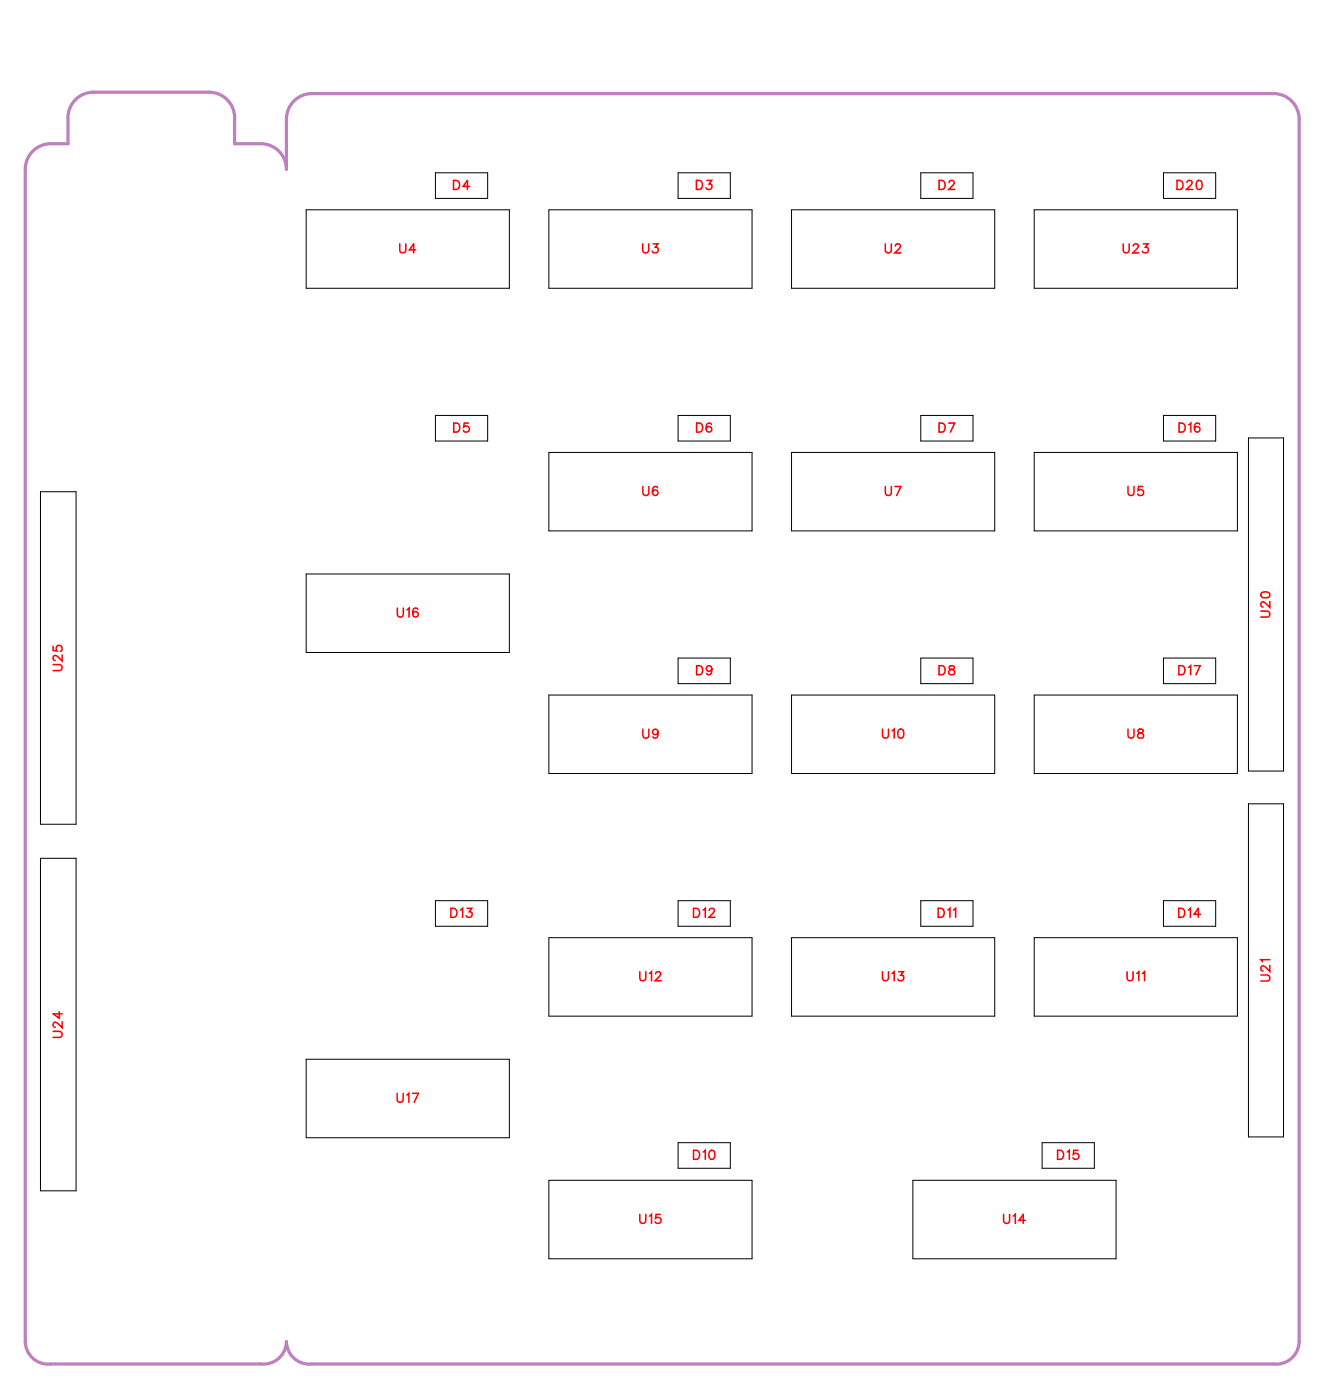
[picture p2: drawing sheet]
<svg xmlns="http://www.w3.org/2000/svg" width="105mm" height="110mm" viewBox="0 0 105 110" stroke-linecap="round" stroke-linejoin="round" font-family="sans-serif">
<path d="M5.9 7.8l.4-.3 .5-.2 .5-.1h9.1a2 2 0 0 1 2 2v2.1h2.1a2 2 0 0 1 2 2v-4a2 2 0 0 1 2-2h75.5a2 2 0 0 1 2 2v96a1.8 1.8 0 0 1-2 1.8h-75.5a1.79 1.79 0 0 1-2-1.8 1.8 1.8 0 0 1-2 1.8h-16.5a1.79 1.79 0 0 1-2-1.8v-92a2 2 0 0 1 2-2h1.3l.1-2.6 .2-.5z" fill="none" stroke="#bf80bf" stroke-width=".25"/>
<g fill="none" stroke="#000" stroke-width=".08">
<path d="M24 16.5h16v6.1h-16zM34.2 13.6h4.1v2h-4.1zM43.1 16.5h15.9v6.1h-15.9zM53.2 13.6h4.1v2h-4.1zM62.1 16.5h16v6.1h-16zM72.3 13.6h4.1v2h-4.1zM81.2 16.5h15.9v6.1h-15.9zM91.3 13.6h4.1v2h-4.1zM3.2 38.6h2.8v26.1h-2.8zM34.2 32.6h4.1v2h-4.1zM43.1 35.5h15.9v6.2h-15.9zM53.2 32.6h4.1v2h-4.1z"/>
<path d="M62.1 35.5h16v6.2h-16zM72.3 32.6h4.1v2h-4.1zM81.2 35.5h15.9v6.2h-15.9zM91.3 32.6h4.1v2h-4.1zM98 34.4h2.8v26.1h-2.8zM24 45.1h16v6.1h-16zM43.1 54.6h15.9v6.1h-15.9zM53.2 51.7h4.1v2h-4.1zM62.1 54.6h16v6.1h-16zM72.3 51.7h4.1v2h-4.1zM81.2 54.6h15.9v6.1h-15.9zM91.3 51.7h4.1v2h-4.1z"/>
<path d="M3.2 67.4h2.8v26.1h-2.8zM34.2 70.7h4.1v2h-4.1zM43.1 73.6h15.9v6.2h-15.9zM53.2 70.7h4.1v2h-4.1zM62.1 73.6h16v6.2h-16zM72.3 70.7h4.1v2h-4.1zM81.2 73.6h15.9v6.2h-15.9zM91.3 70.7h4.1v2h-4.1zM98 63.1h2.8v26.2h-2.8zM24 83.2h16v6.1h-16zM43.1 92.7h15.9v6.1h-15.9zM53.2 89.7h4.1v2h-4.1z"/>
<path d="M71.7 92.7h15.9v6.1h-15.9zM81.8 89.7h4.1v2h-4.1z"/>
</g>
<g fill="none" stroke="#f00" stroke-width=".12">
<path d="M31.4 19.1v.6l.2 .2 .2-.1 .1-.7M32.6 19.6h-.5l.4-.5v.8M35.6 14.2h.2a.38 .38 0 0 1 .3 .3 .38 .38 0 0 1-.3 .4h-.2zM36.9 14.6h-.5l.3-.4v.7M50.4 19.1v.6l.2 .2 .3-.1v-.7M51.3 19.1h.3l-.2 .3a.24 .24 0 0 1 .2 .4 .24 .24 0 0 1-.4-.1M54.7 14.2h.2a.38 .38 0 0 1 .2 .3 .38 .38 0 0 1-.2 .4h-.2zM55.5 14.2h.4l-.2 .2a.24 .24 0 0 1 .1 .4 .24 .24 0 0 1-.4-.1M69.5 19.1v.6l.2 .2 .2-.1 .1-.7M70.3 19.3l.1-.2h.2l.1 .2-.1 .2-.3 .4h.4M73.7 14.2h.3a.38 .38 0 0 1 .2 .3 .38 .38 0 0 1-.2 .4h-.3zM74.5 14.3l.1-.1h.2l.1 .1-.1 .2-.3 .4h.4"/>
<path d="M88.2 19.1v.6l.2 .2 .2-.1v-.7M89 19.3l.1-.2h.1l.2 .2-.1 .2-.4 .4h.5M89.7 19.1h.4l-.2 .3a.24 .24 0 0 1 .2 .4 .24 .24 0 0 1-.4-.1M92.4 14.2h.2a.38 .38 0 0 1 .3 .3 .38 .38 0 0 1-.3 .4h-.2zM93.2 14.3l.1-.1h.1l.2 .1-.1 .2-.4 .4h.5M94 14.2h.1a.37 .37 0 0 1 .3 .3 .37 .37 0 0 1-.3 .4 .45 .45 0 0 1-.1-.7zM35.6 33.2h.3a.38 .38 0 0 1 .2 .4 .38 .38 0 0 1-.2 .3h-.3zM36.8 33.2h-.4v.3a.25 .25 0 0 1 .4 0 .25 .25 0 0 1-.1 .4 .25 .25 0 0 1-.3-.1M50.5 38.2v.5l.2 .2 .2-.1v-.6M51.6 38.3v-.1a.35 .35 0 0 0-.4 .3 .35 .35 0 0 0 .2 .4 .22 .22 0 0 0 .3-.2 .22 .22 0 0 0-.2-.2 .22 .22 0 0 0-.3 .2M54.7 33.2h.2a.38 .38 0 0 1 .3 .4 .38 .38 0 0 1-.3 .3h-.2zM55.8 33.3a.35 .35 0 0 0-.4 .2 .35 .35 0 0 0 .2 .4 .22 .22 0 0 0 .3-.2 .22 .22 0 0 0-.2-.2 .22 .22 0 0 0-.3 .2"/>
<path d="M69.5 38.2v.5l.2 .2 .2-.1 .1-.6M70.3 38.2h.4l-.3 .7M73.7 33.2h.3a.38 .38 0 0 1 .2 .4 .38 .38 0 0 1-.2 .3h-.3zM74.5 33.2h.4l-.3 .7M88.5 38.2v.5l.2 .2 .3-.1v-.6M89.7 38.2h-.3l-.1 .3a.25 .25 0 0 1 .4 0 .25 .25 0 0 1 0 .4 .25 .25 0 0 1-.4-.1M92.6 33.2h.2a.38 .38 0 0 1 .2 .4 .38 .38 0 0 1-.2 .3h-.2zM93.3 33.4l.2-.2v.7M94.2 33.3h-.1a.35 .35 0 0 0-.4 .2 .35 .35 0 0 0 .3 .4 .22 .22 0 0 0 .2-.2 .22 .22 0 0 0-.2-.2 .22 .22 0 0 0-.2 .2M4.2 52.2h.5l.2 .2-.1 .2-.6 .1M4.2 50.7v.4h.3a.25 .25 0 0 1 0-.4 .25 .25 0 0 1 .3 .1 .25 .25 0 0 1-.1 .3M4.9 51.4v.5l-.4-.3-.2-.1-.1 .1v.1l.1 .2"/>
<path d="M31.2 47.7v.6l.2 .2 .2-.1 .1-.7M31.9 47.9l.2-.2v.8M32.8 47.8a.35 .35 0 0 0-.5 .2 .35 .35 0 0 0 .3 .5 .22 .22 0 0 0 .2-.3 .22 .22 0 0 0-.2-.2 .22 .22 0 0 0-.2 .2M50.5 57.2v.6l.2 .2 .2-.1v-.7M51.7 57.5a.22 .22 0 0 1-.3 .2 .22 .22 0 0 1-.1-.4 .22 .22 0 0 1 .3 0l.1 .2a.34 .34 0 0 1-.3 .5l-.1-.1M54.7 52.3h.2a.38 .38 0 0 1 .3 .3 .38 .38 0 0 1-.3 .4h-.2zM55.9 52.5a.22 .22 0 0 1-.3 .2 .22 .22 0 0 1-.1-.3 .22 .22 0 0 1 .3 0l.1 .1a.34 .34 0 0 1-.3 .5l-.1-.1M69.3 57.2v.6l.2 .2 .2-.1v-.7M70 57.4l.2-.2v.8M70.6 57.3l.1-.1a.37 .37 0 0 1 .3 .4 .37 .37 0 0 1-.3 .4 .45 .45 0 0 1-.1-.7zM73.7 52.3h.3a.38 .38 0 0 1 .2 .3 .38 .38 0 0 1-.2 .4h-.3zM74.5 52.3v.2l.3 .1 .1 .1a.24 .24 0 0 1-.2 .3 .24 .24 0 0 1-.2-.3l.4-.3v-.1z"/>
<path d="M88.5 57.2v.6l.2 .2 .3-.1v-.7M89.4 57.3v.2l.3 .1 .1 .1a.24 .24 0 0 1-.3 .3 .24 .24 0 0 1-.2-.3l.4-.3v-.1zM92.5 52.3h.3a.38 .38 0 0 1 .2 .3 .38 .38 0 0 1-.2 .4h-.3zM93.3 52.4l.2-.1v.7M93.7 52.3h.5l-.3 .7M99 48h.5l.2 .2-.1 .2-.6 .1M99 46.6l.3-.1a.3 .3 0 0 1 .4 .2 .38 .38 0 0 1-.4 .2 .38 .38 0 0 1-.3-.2zM99.7 47.2v.5l-.4-.3-.2-.1-.1 .1v.1l.1 .2M4.6 79.4v.5l-.4-.3h.7M35.4 71.3h.2a.38 .38 0 0 1 .3 .4 .38 .38 0 0 1-.3 .3h-.2zM36.1 71.5l.2-.2v.7M36.7 71.3h.3l-.2 .3a.24 .24 0 0 1 .2 .4 .24 .24 0 0 1-.4-.1"/>
<path d="M50.2 76.3v.5l.2 .2 .3-.1v-.6M51 76.4l.1-.1v.7M51.5 76.5l.1-.2h.1l.2 .1-.1 .3-.4 .3h.5M54.4 71.3h.3a.38 .38 0 0 1 .2 .4 .38 .38 0 0 1-.2 .3h-.3zM55.2 71.5l.2-.2v.7M55.7 71.5l.1-.2h.2l.1 .2-.1 .2-.4 .3h.5M69.3 76.3v.5l.2 .2 .2-.1v-.6M70 76.4l.2-.1v.7M70.5 76.3h.4l-.2 .3a.24 .24 0 0 1 .2 .4 .24 .24 0 0 1-.4-.1M73.6 71.3h.3a.38 .38 0 0 1 .2 .4 .38 .38 0 0 1-.2 .3h-.3zM74.4 71.5l.2-.2v.7M74.8 71.5l.2-.2v.7"/>
<path d="M88.5 76.3v.5l.2 .2 .2-.1v-.6M89.2 76.4l.2-.1v.7M89.7 76.4l.1-.1v.7M92.5 71.3h.3a.38 .38 0 0 1 .2 .4 .38 .38 0 0 1-.2 .3h-.3zM93.3 71.5l.1-.2v.7M94.2 71.8h-.5l.4-.5v.7M99 76.6h.5l.2 .2-.1 .2h-.6M99.7 75.8v.5l-.4-.4-.2-.1-.1 .2v.1l.1 .1M99.7 75.4h-.7l.1 .1M4.2 81h.5l.2 .2-.1 .2-.6 .1M4.9 80.2v.5l-.4-.3-.2-.1-.1 .1v.1l.1 .2M31.2 85.8v.6l.2 .2 .2-.1v-.7"/>
<path d="M31.9 86l.2-.2v.8M32.4 85.8h.4l-.3 .8M50.2 95.3v.6l.2 .2 .3-.1v-.7M51 95.5l.1-.2v.8M51.8 95.3h-.3v.4a.25 .25 0 0 1 .3-.1 .25 .25 0 0 1 0 .4 .25 .25 0 0 1-.4-.1M54.4 90.3h.3a.38 .38 0 0 1 .2 .4 .38 .38 0 0 1-.2 .3h-.3zM55.2 90.5l.2-.2v.7M55.7 90.4l.2-.1a.37 .37 0 0 1 .2 .4 .37 .37 0 0 1-.2 .3 .45 .45 0 0 1-.2-.6zM78.8 95.3v.6l.2 .2 .2-.1 .1-.7M79.5 95.5l.2-.2v.8M80.5 95.8h-.5l.3-.5v.8M83 90.3h.3a.38 .38 0 0 1 .2 .4 .38 .38 0 0 1-.2 .3h-.3z"/>
<path d="M83.8 90.5l.1-.2v.7M84.6 90.3h-.3v.3a.25 .25 0 0 1 .3 0 .25 .25 0 0 1 0 .4 .25 .25 0 0 1-.4-.1"/>
</g>
<g font-size="1.2" fill="#fff">
<text x="35.5" y="15.2">D4</text>
<text x="54.6" y="15.2">D3</text>
<text x="73.7" y="15.2">D2</text>
<text x="92.3" y="15.2">D20</text>
<text x="31.3" y="20.2">U4</text>
<text x="50.4" y="20.2">U3</text>
<text x="69.4" y="20.2">U2</text>
<text x="88.1" y="20.2">U23</text>
<text x="35.6" y="34.2">D5</text>
<text x="54.6" y="34.2">D6</text>
<text x="73.7" y="34.2">D7</text>
<text x="92.5" y="34.2">D16</text>
<text x="50.4" y="39.2">U6</text>
<text x="69.4" y="39.2">U7</text>
<text x="88.5" y="39.2">U5</text>
<text x="5.2" y="52.7" transform="rotate(-90 5.2 52.7)">U25</text>
<text x="31.1" y="48.8">U16</text>
<text x="54.6" y="53.3">D9</text>
<text x="73.7" y="53.3">D8</text>
<text x="92.5" y="53.3">D17</text>
<text x="100" y="48.5" transform="rotate(-90 100 48.5)">U20</text>
<text x="50.4" y="58.3">U9</text>
<text x="69.2" y="58.3">U10</text>
<text x="88.5" y="58.3">U8</text>
<text x="35.3" y="72.3">D13</text>
<text x="50.2" y="77.3">U12</text>
<text x="54.4" y="72.3">D12</text>
<text x="69.2" y="77.3">U13</text>
<text x="73.6" y="72.3">D11</text>
<text x="88.4" y="77.3">U11</text>
<text x="92.5" y="72.3">D14</text>
<text x="100" y="77.1" transform="rotate(-90 100 77.1)">U21</text>
<text x="5.2" y="81.5" transform="rotate(-90 5.2 81.5)">U24</text>
<text x="31.1" y="86.9">U17</text>
<text x="54.4" y="91.3">D10</text>
<text x="83" y="91.3">D15</text>
<text x="50.2" y="96.4">U15</text>
<text x="78.7" y="96.4">U14</text>
</g>
</svg>
